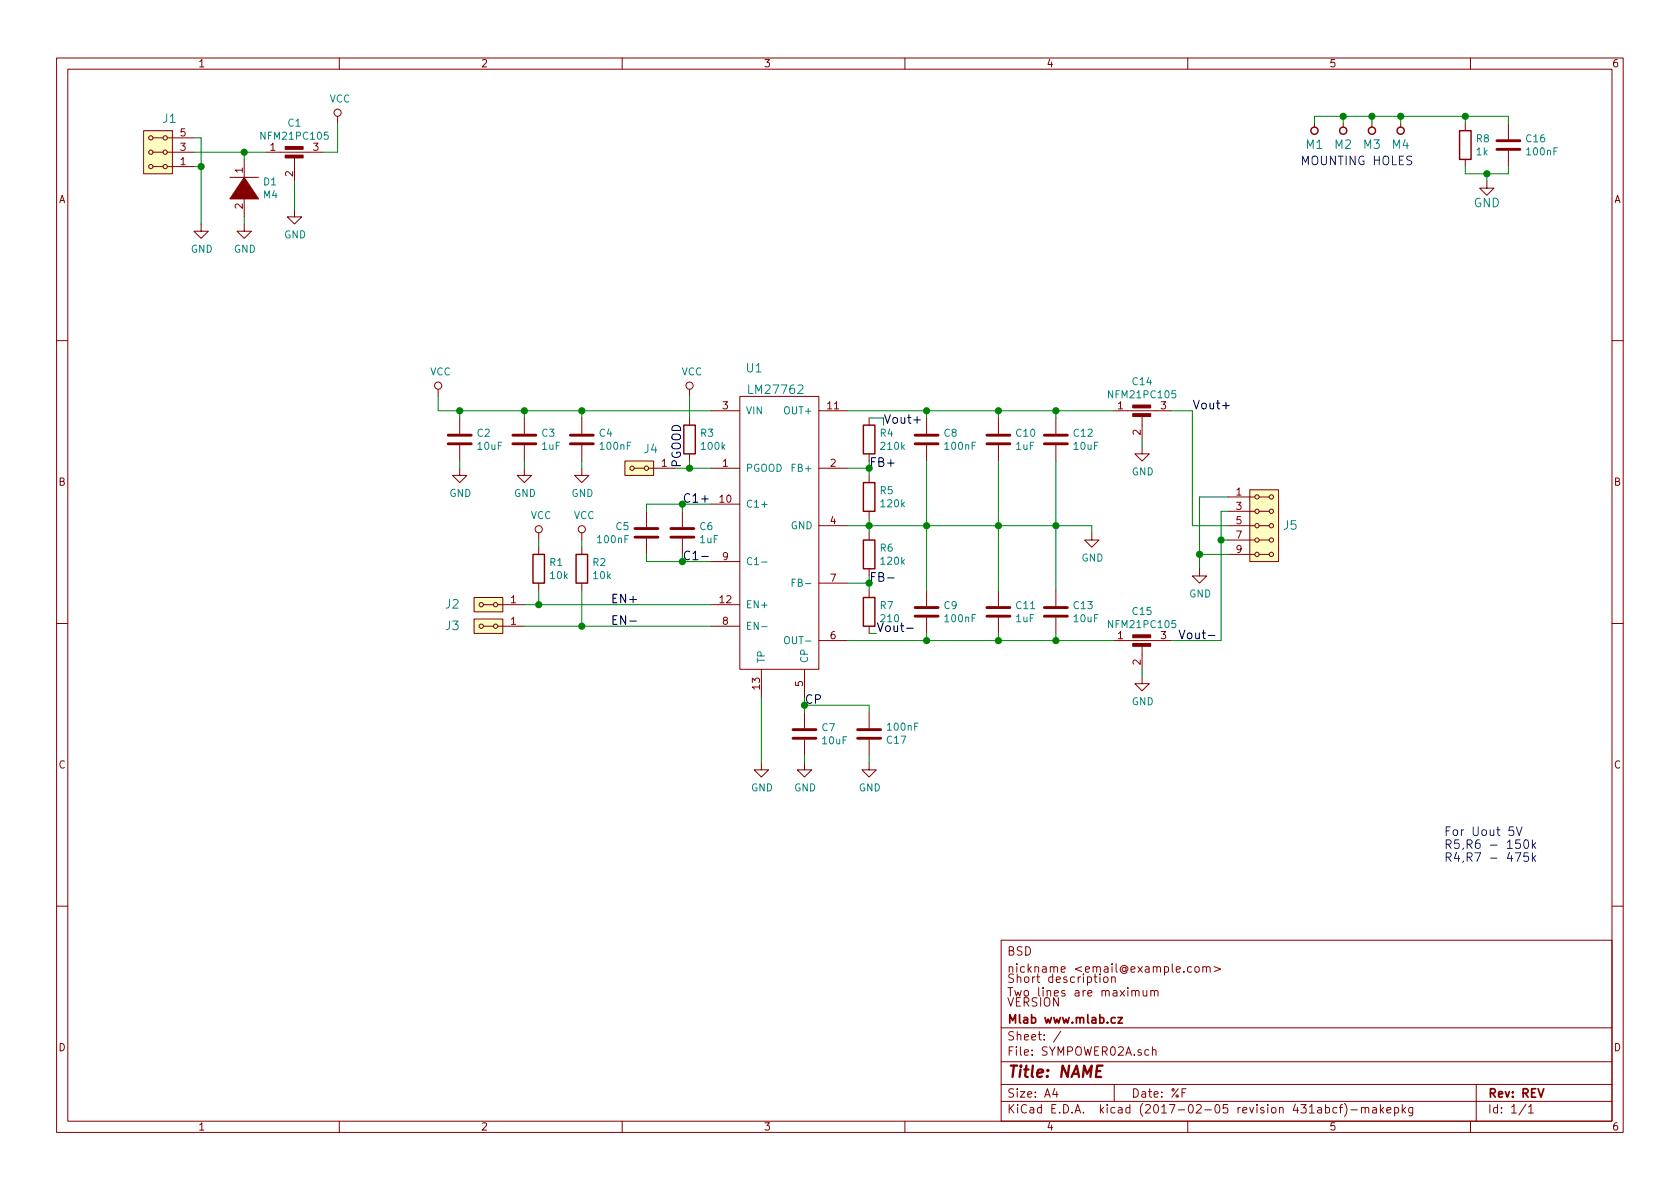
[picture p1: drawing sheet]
EESchema Schematic File Version 2
LIBS:74xgxx
LIBS:74xx
LIBS:ac-dc
LIBS:actel
LIBS:adc-dac
LIBS:Altera
LIBS:analog_devices
LIBS:analog_switches
LIBS:atmel
LIBS:audio
LIBS:brooktre
LIBS:cmos4000
LIBS:cmos_ieee
LIBS:conn
LIBS:contrib
LIBS:cypress
LIBS:dc-dc
LIBS:device
LIBS:digital-audio
LIBS:diode
LIBS:display
LIBS:dsp
LIBS:elec-unifil
LIBS:ESD_Protection
LIBS:ftdi
LIBS:gennum
LIBS:graphic
LIBS:hc11
LIBS:header
LIBS:intel
LIBS:interface
LIBS:ir
LIBS:Lattice
LIBS:linear
LIBS:logo
LIBS:maxim
LIBS:mechanical
LIBS:memory
LIBS:microchip_dspic33dsc
LIBS:microchip
LIBS:microchip_pic10mcu
LIBS:microchip_pic12mcu
LIBS:microchip_pic16mcu
LIBS:microchip_pic18mcu
LIBS:microchip_pic32mcu
LIBS:microcontrollers
LIBS:mlab_header
LIBS:mlab_mechanical
LIBS:motor_drivers
LIBS:motorola
LIBS:msp430
LIBS:nordicsemi
LIBS:nxp_armmcu
LIBS:onsemi
LIBS:opto
LIBS:Oscillators
LIBS:philips
LIBS:powerint
LIBS:power
LIBS:Power_Management
LIBS:pspice
LIBS:references
LIBS:regul
LIBS:relays
LIBS:rfcom
LIBS:sensors
LIBS:silabs
LIBS:siliconi
LIBS:stm32
LIBS:stm8
LIBS:supertex
LIBS:switches
LIBS:texas
LIBS:transf
LIBS:transistors
LIBS:ttl_ieee
LIBS:valves
LIBS:video
LIBS:Xicor
LIBS:xilinx
LIBS:Zilog
LIBS:SYMPOWER02A-cache
EELAYER 26 0
EELAYER END
$Descr A4 11693 8268
encoding utf-8
Sheet 1 1
Title "NAME"
Date "%F"
Rev "REV"
Comp "Mlab www.mlab.cz"
Comment1 "VERSION"
Comment2 "Short description \\nTwo lines are maximum"
Comment3 "nickname <email@example.com>"
Comment4 "BSD"
$EndDescr
$Comp
L HOLE M1
U 1 1
P 9150 900
F 0 "M1" V 9050 900 60  0000 C CNN
F 1 "HOLE" H 9150 800 60  0001 C CNN
F 2 "Mlab_Mechanical:MountingHole_3mm" H 9150 900 60  0001 C CNN
F 3 "" H 9150 900 60  0000 C CNN
	1    9150 900 
	0    -1   -1   0   
$EndComp
$Comp
L HOLE M2
U 1 1
P 9350 900
F 0 "M2" V 9250 900 60  0000 C CNN
F 1 "HOLE" H 9350 800 60  0001 C CNN
F 2 "Mlab_Mechanical:MountingHole_3mm" H 9350 900 60  0001 C CNN
F 3 "" H 9350 900 60  0000 C CNN
	1    9350 900 
	0    -1   -1   0   
$EndComp
$Comp
L HOLE M3
U 1 1
P 9550 900
F 0 "M3" V 9450 900 60  0000 C CNN
F 1 "HOLE" H 9550 800 60  0001 C CNN
F 2 "Mlab_Mechanical:MountingHole_3mm" H 9550 900 60  0001 C CNN
F 3 "" H 9550 900 60  0000 C CNN
	1    9550 900 
	0    -1   -1   0   
$EndComp
$Comp
L HOLE M4
U 1 1
P 9750 900
F 0 "M4" V 9650 900 60  0000 C CNN
F 1 "HOLE" H 9750 800 60  0001 C CNN
F 2 "Mlab_Mechanical:MountingHole_3mm" H 9750 900 60  0001 C CNN
F 3 "" H 9750 900 60  0000 C CNN
	1    9750 900 
	0    -1   -1   0   
$EndComp
$Comp
L GND #PWR01
U 1 1
P 10350 1250
F 0 "#PWR01" H 10350 1000 60  0001 C CNN
F 1 "GND" H 10350 1100 60  0000 C CNN
F 2 "" H 10350 1250 60  0000 C CNN
F 3 "" H 10350 1250 60  0000 C CNN
	1    10350 1250
	1    0    0    -1  
$EndComp
Text Notes 9050 1150 0    60   ~ 0
MOUNTING HOLES
$Comp
L VCC #PWR02
U 1 1
P 3050 2750
F 0 "#PWR02" H 3050 2600 50  0001 C CNN
F 1 "VCC" H 3067 2923 50  0000 C CNN
F 2 "" H 3050 2750 50  0000 C CNN
F 3 "" H 3050 2750 50  0000 C CNN
	1    3050 2750
	1    0    0    -1  
$EndComp
$Comp
L LM27762 U1
U 1 1
P 5450 3850
F 0 "U1" H 5250 5150 60  0000 C CNN
F 1 "LM27762" H 5400 5000 60  0000 C CNN
F 2 "Mlab_IO:WSON-12" H -1300 1750 60  0001 C CNN
F 3 "" H -1300 1750 60  0001 C CNN
	1    5450 3850
	1    0    0    -1  
$EndComp
$Comp
L R R4
U 1 1
P 6050 3050
F 0 "R4" H 6120 3096 50  0000 L CNN
F 1 "210k" H 6120 3005 50  0000 L CNN
F 2 "Mlab_R:SMD-0805" V 2030 -1650 50  0001 C CNN
F 3 "" H 2100 -1650 50  0001 C CNN
	1    6050 3050
	1    0    0    -1  
$EndComp
$Comp
L R R5
U 1 1
P 6050 3450
F 0 "R5" H 6120 3496 50  0000 L CNN
F 1 "120k" H 6120 3405 50  0000 L CNN
F 2 "Mlab_R:SMD-0805" V 2030 -1250 50  0001 C CNN
F 3 "" H 2100 -1250 50  0001 C CNN
	1    6050 3450
	1    0    0    -1  
$EndComp
$Comp
L R R6
U 1 1
P 6050 3850
F 0 "R6" H 6120 3896 50  0000 L CNN
F 1 "120k" H 6120 3805 50  0000 L CNN
F 2 "Mlab_R:SMD-0805" V 2030 -850 50  0001 C CNN
F 3 "" H 2100 -850 50  0001 C CNN
	1    6050 3850
	1    0    0    -1  
$EndComp
$Comp
L R R7
U 1 1
P 6050 4250
F 0 "R7" H 6120 4296 50  0000 L CNN
F 1 "210" H 6120 4205 50  0000 L CNN
F 2 "Mlab_R:SMD-0805" V 2030 -450 50  0001 C CNN
F 3 "" H 2100 -450 50  0001 C CNN
	1    6050 4250
	1    0    0    -1  
$EndComp
$Comp
L C C12
U 1 1
P 7350 3050
F 0 "C12" H 7465 3096 50  0000 L CNN
F 1 "10uF" H 7465 3005 50  0000 L CNN
F 2 "Mlab_R:SMD-0805" H 2388 -2700 50  0001 C CNN
F 3 "" H 2350 -2550 50  0001 C CNN
	1    7350 3050
	1    0    0    -1  
$EndComp
$Comp
L C C13
U 1 1
P 7350 4250
F 0 "C13" H 7465 4296 50  0000 L CNN
F 1 "10uF" H 7465 4205 50  0000 L CNN
F 2 "Mlab_R:SMD-0805" H 2388 -1500 50  0001 C CNN
F 3 "" H 2350 -1350 50  0001 C CNN
	1    7350 4250
	1    0    0    -1  
$EndComp
$Comp
L C C6
U 1 1
P 4750 3700
F 0 "C6" H 4865 3746 50  0000 L CNN
F 1 "1uF" H 4865 3655 50  0000 L CNN
F 2 "Mlab_R:SMD-0805" H -212 -2050 50  0001 C CNN
F 3 "" H -250 -1900 50  0001 C CNN
	1    4750 3700
	1    0    0    -1  
$EndComp
$Comp
L C C4
U 1 1
P 4050 3050
F 0 "C4" H 4165 3096 50  0000 L CNN
F 1 "100nF" H 4165 3005 50  0000 L CNN
F 2 "Mlab_R:SMD-0805" H -912 -2700 50  0001 C CNN
F 3 "" H -950 -2550 50  0001 C CNN
	1    4050 3050
	1    0    0    -1  
$EndComp
$Comp
L EMI_Filter_C C1
U 1 1
P 2050 1150
F 0 "C1" H 2050 1455 50  0000 C CNN
F 1 "NFM21PC105" H 2050 1364 50  0000 C CNN
F 2 "Mlab_L:FIR1" V -5900 -1850 50  0001 C CNN
F 3 "" V -5900 -1850 50  0001 C CNN
	1    2050 1150
	1    0    0    -1  
$EndComp
$Comp
L R R3
U 1 1
P 4800 3050
F 0 "R3" H 4870 3096 50  0000 L CNN
F 1 "100k" H 4870 3005 50  0000 L CNN
F 2 "Mlab_R:SMD-0805" V 780 -1650 50  0001 C CNN
F 3 "" H 850 -1650 50  0001 C CNN
	1    4800 3050
	1    0    0    -1  
$EndComp
$Comp
L C C3
U 1 1
P 3650 3050
F 0 "C3" H 3765 3096 50  0000 L CNN
F 1 "1uF" H 3765 3005 50  0000 L CNN
F 2 "Mlab_R:SMD-0805" H -1312 -2700 50  0001 C CNN
F 3 "" H -1350 -2550 50  0001 C CNN
	1    3650 3050
	1    0    0    -1  
$EndComp
$Comp
L C C2
U 1 1
P 3200 3050
F 0 "C2" H 3315 3096 50  0000 L CNN
F 1 "10uF" H 3315 3005 50  0000 L CNN
F 2 "Mlab_R:SMD-0805" H -1762 -2700 50  0001 C CNN
F 3 "" H -1800 -2550 50  0001 C CNN
	1    3200 3050
	1    0    0    -1  
$EndComp
$Comp
L GND #PWR03
U 1 1
P 2050 1450
F 0 "#PWR03" H 2100 1500 50  0001 C CNN
F 1 "GND" H 2055 1277 50  0000 C CNN
F 2 "" H -5950 -1650 50  0001 C CNN
F 3 "" H -5950 -1650 50  0001 C CNN
	1    2050 1450
	1    0    0    -1  
$EndComp
$Comp
L GND #PWR04
U 1 1
P 3200 3250
F 0 "#PWR04" H 3250 3300 50  0001 C CNN
F 1 "GND" H 3205 3077 50  0000 C CNN
F 2 "" H -4800 150 50  0001 C CNN
F 3 "" H -4800 150 50  0001 C CNN
	1    3200 3250
	1    0    0    -1  
$EndComp
$Comp
L GND #PWR05
U 1 1
P 3650 3250
F 0 "#PWR05" H 3700 3300 50  0001 C CNN
F 1 "GND" H 3655 3077 50  0000 C CNN
F 2 "" H -4350 150 50  0001 C CNN
F 3 "" H -4350 150 50  0001 C CNN
	1    3650 3250
	1    0    0    -1  
$EndComp
$Comp
L GND #PWR06
U 1 1
P 4050 3250
F 0 "#PWR06" H 4100 3300 50  0001 C CNN
F 1 "GND" H 4055 3077 50  0000 C CNN
F 2 "" H -3950 150 50  0001 C CNN
F 3 "" H -3950 150 50  0001 C CNN
	1    4050 3250
	1    0    0    -1  
$EndComp
$Comp
L HEADER_2x01_PARALLEL J4
U 1 1
P 4450 3250
F 0 "J4" H 4369 3119 60  0000 C CNN
F 1 "HEADER_2x01_PARALLEL" H 4369 3119 60  0001 C CNN
F 2 "Mlab_Pin_Headers:Straight_2x01" H -450 -200 60  0001 C CNN
F 3 "" H -450 -200 60  0000 C CNN
	1    4450 3250
	-1   0    0    1   
$EndComp
Text Label 4750 3250 1    60   ~ 0
PGOOD
$Comp
L R R1
U 1 1
P 3750 3950
F 0 "R1" H 3820 3996 50  0000 L CNN
F 1 "10k" H 3820 3905 50  0000 L CNN
F 2 "Mlab_R:SMD-0805" V -270 -750 50  0001 C CNN
F 3 "" H -200 -750 50  0001 C CNN
	1    3750 3950
	1    0    0    -1  
$EndComp
$Comp
L R R2
U 1 1
P 4050 3950
F 0 "R2" H 4120 3996 50  0000 L CNN
F 1 "10k" H 4120 3905 50  0000 L CNN
F 2 "Mlab_R:SMD-0805" V 30  -750 50  0001 C CNN
F 3 "" H 100 -750 50  0001 C CNN
	1    4050 3950
	1    0    0    -1  
$EndComp
$Comp
L VCC #PWR07
U 1 1
P 3750 3750
F 0 "#PWR07" H 3750 3600 50  0001 C CNN
F 1 "VCC" H 3767 3923 50  0000 C CNN
F 2 "" H 3750 3750 50  0000 C CNN
F 3 "" H 3750 3750 50  0000 C CNN
	1    3750 3750
	1    0    0    -1  
$EndComp
$Comp
L VCC #PWR08
U 1 1
P 4050 3750
F 0 "#PWR08" H 4050 3600 50  0001 C CNN
F 1 "VCC" H 4067 3923 50  0000 C CNN
F 2 "" H 4050 3750 50  0000 C CNN
F 3 "" H 4050 3750 50  0000 C CNN
	1    4050 3750
	1    0    0    -1  
$EndComp
$Comp
L HEADER_2x01_PARALLEL J2
U 1 1
P 3400 4200
F 0 "J2" H 3650 4200 60  0000 C CNN
F 1 "HEADER_2x01_PARALLEL" H 3319 4069 60  0001 C CNN
F 2 "Mlab_Pin_Headers:Straight_2x01" H -600 -50 60  0001 C CNN
F 3 "" H -600 -50 60  0000 C CNN
	1    3400 4200
	-1   0    0    1   
$EndComp
$Comp
L HEADER_2x01_PARALLEL J3
U 1 1
P 3400 4350
F 0 "J3" H 3650 4350 60  0000 C CNN
F 1 "HEADER_2x01_PARALLEL" H 3319 4219 60  0001 C CNN
F 2 "Mlab_Pin_Headers:Straight_2x01" H -600 100 60  0001 C CNN
F 3 "" H -600 100 60  0000 C CNN
	1    3400 4350
	-1   0    0    1   
$EndComp
Text Label 4250 4200 0    60   ~ 0
EN+
Text Label 4250 4350 0    60   ~ 0
EN-
$Comp
L C C10
U 1 1
P 6950 3050
F 0 "C10" H 7065 3096 50  0000 L CNN
F 1 "1uF" H 7065 3005 50  0000 L CNN
F 2 "Mlab_R:SMD-0805" H 1988 -2700 50  0001 C CNN
F 3 "" H 1950 -2550 50  0001 C CNN
	1    6950 3050
	1    0    0    -1  
$EndComp
$Comp
L C C8
U 1 1
P 6450 3050
F 0 "C8" H 6565 3096 50  0000 L CNN
F 1 "100nF" H 6565 3005 50  0000 L CNN
F 2 "Mlab_R:SMD-0805" H 1488 -2700 50  0001 C CNN
F 3 "" H 1450 -2550 50  0001 C CNN
	1    6450 3050
	1    0    0    -1  
$EndComp
$Comp
L C C9
U 1 1
P 6450 4250
F 0 "C9" H 6565 4296 50  0000 L CNN
F 1 "100nF" H 6565 4205 50  0000 L CNN
F 2 "Mlab_R:SMD-0805" H 1488 -1500 50  0001 C CNN
F 3 "" H 1450 -1350 50  0001 C CNN
	1    6450 4250
	1    0    0    -1  
$EndComp
$Comp
L C C11
U 1 1
P 6950 4250
F 0 "C11" H 7065 4296 50  0000 L CNN
F 1 "1uF" H 7065 4205 50  0000 L CNN
F 2 "Mlab_R:SMD-0805" H 1988 -1500 50  0001 C CNN
F 3 "" H 1950 -1350 50  0001 C CNN
	1    6950 4250
	1    0    0    -1  
$EndComp
$Comp
L C C7
U 1 1
P 5600 5100
F 0 "C7" H 5715 5146 50  0000 L CNN
F 1 "10uF" H 5715 5055 50  0000 L CNN
F 2 "Mlab_R:SMD-0805" H 638 -650 50  0001 C CNN
F 3 "" H 600 -500 50  0001 C CNN
	1    5600 5100
	1    0    0    -1  
$EndComp
$Comp
L GND #PWR09
U 1 1
P 5300 5300
F 0 "#PWR09" H 5350 5350 50  0001 C CNN
F 1 "GND" H 5305 5127 50  0000 C CNN
F 2 "" H -2700 2200 50  0001 C CNN
F 3 "" H -2700 2200 50  0001 C CNN
	1    5300 5300
	1    0    0    -1  
$EndComp
$Comp
L GND #PWR010
U 1 1
P 5600 5300
F 0 "#PWR010" H 5650 5350 50  0001 C CNN
F 1 "GND" H 5605 5127 50  0000 C CNN
F 2 "" H -2400 2200 50  0001 C CNN
F 3 "" H -2400 2200 50  0001 C CNN
	1    5600 5300
	1    0    0    -1  
$EndComp
$Comp
L EMI_Filter_C C15
U 1 1
P 7950 4550
F 0 "C15" H 7950 4855 50  0000 C CNN
F 1 "NFM21PC105" H 7950 4764 50  0000 C CNN
F 2 "Mlab_L:FIR1" V 0   1550 50  0001 C CNN
F 3 "" V 0   1550 50  0001 C CNN
	1    7950 4550
	1    0    0    -1  
$EndComp
$Comp
L EMI_Filter_C C14
U 1 1
P 7950 2950
F 0 "C14" H 7950 3255 50  0000 C CNN
F 1 "NFM21PC105" H 7950 3164 50  0000 C CNN
F 2 "Mlab_L:FIR1" V 0   -50 50  0001 C CNN
F 3 "" V 0   -50 50  0001 C CNN
	1    7950 2950
	1    0    0    -1  
$EndComp
Connection ~ 9750 800 
Wire Wire Line
	9750 850  9750 800 
Connection ~ 9550 800 
Wire Wire Line
	9550 850  9550 800 
Connection ~ 9350 800 
Wire Wire Line
	9350 850  9350 800 
Wire Wire Line
	9150 800  9150 850 
Wire Wire Line
	9150 800  10500 800 
Wire Wire Line
	3050 2850 4950 2850
Wire Wire Line
	3200 2900 3200 2850
Connection ~ 3200 2850
Wire Wire Line
	3650 2900 3650 2850
Connection ~ 3650 2850
Wire Wire Line
	4050 2900 4050 2850
Connection ~ 4050 2850
Wire Wire Line
	1350 1050 1850 1050
Wire Wire Line
	3050 2850 3050 2750
Wire Wire Line
	2050 1250 2050 1450
Wire Wire Line
	3200 3200 3200 3250
Wire Wire Line
	3650 3200 3650 3250
Wire Wire Line
	4050 3200 4050 3250
Wire Wire Line
	4950 3250 4700 3250
Wire Wire Line
	4800 3200 4800 3250
Connection ~ 4800 3250
Wire Wire Line
	4500 3500 4950 3500
Wire Wire Line
	4750 3500 4750 3550
Wire Wire Line
	4750 3850 4750 3900
Wire Wire Line
	4500 3900 4950 3900
Wire Wire Line
	3650 4200 4950 4200
Wire Wire Line
	3750 3800 3750 3750
Wire Wire Line
	4050 3800 4050 3750
Wire Wire Line
	3650 4350 4950 4350
Wire Wire Line
	3750 4100 3750 4200
Connection ~ 3750 4200
Wire Wire Line
	4050 4100 4050 4350
Connection ~ 4050 4350
Wire Wire Line
	5600 5300 5600 5250
Wire Wire Line
	5300 5300 5300 4850
Wire Wire Line
	5600 4950 5600 4850
Wire Wire Line
	5900 2850 7750 2850
Wire Wire Line
	6450 2900 6450 2850
Connection ~ 6450 2850
Wire Wire Line
	6950 2900 6950 2850
Connection ~ 6950 2850
Wire Wire Line
	7350 2900 7350 2850
Connection ~ 7350 2850
Wire Wire Line
	5900 4450 7750 4450
Wire Wire Line
	6950 4400 6950 4450
Connection ~ 6950 4450
Wire Wire Line
	6450 4400 6450 4450
Connection ~ 6450 4450
Wire Wire Line
	7350 4400 7350 4450
Connection ~ 7350 4450
Wire Wire Line
	5900 3650 7600 3650
Wire Wire Line
	7350 3200 7350 4100
Wire Wire Line
	6950 3200 6950 4100
Connection ~ 6950 3650
Wire Wire Line
	6450 3200 6450 4100
Connection ~ 6450 3650
Wire Wire Line
	5900 4050 6050 4050
Wire Wire Line
	6050 4000 6050 4100
Connection ~ 6050 4050
Wire Wire Line
	6050 3600 6050 3700
Connection ~ 6050 3650
Wire Wire Line
	6050 3200 6050 3300
Wire Wire Line
	5900 3250 6050 3250
Connection ~ 6050 3250
Connection ~ 7350 3650
$Comp
L GND #PWR011
U 1 1
P 7600 3700
F 0 "#PWR011" H 7650 3750 50  0001 C CNN
F 1 "GND" H 7605 3527 50  0000 C CNN
F 2 "" H -400 600 50  0001 C CNN
F 3 "" H -400 600 50  0001 C CNN
	1    7600 3700
	1    0    0    -1  
$EndComp
Wire Wire Line
	7600 3650 7600 3700
$Comp
L GND #PWR012
U 1 1
P 7950 4700
F 0 "#PWR012" H 8000 4750 50  0001 C CNN
F 1 "GND" H 7955 4527 50  0000 C CNN
F 2 "" H -50 1600 50  0001 C CNN
F 3 "" H -50 1600 50  0001 C CNN
	1    7950 4700
	1    0    0    -1  
$EndComp
$Comp
L GND #PWR013
U 1 1
P 7950 3100
F 0 "#PWR013" H 8000 3150 50  0001 C CNN
F 1 "GND" H 7955 2927 50  0000 C CNN
F 2 "" H -50 0   50  0001 C CNN
F 3 "" H -50 0   50  0001 C CNN
	1    7950 3100
	1    0    0    -1  
$EndComp
Wire Wire Line
	7950 3100 7950 3050
Wire Wire Line
	7950 4700 7950 4650
$Comp
L R R8
U 1 1
P 10200 1000
F 0 "R8" H 10270 1046 50  0000 L CNN
F 1 "1k" H 10270 955 50  0000 L CNN
F 2 "Mlab_R:SMD-0805" V 6180 -3700 50  0001 C CNN
F 3 "" H 6250 -3700 50  0001 C CNN
	1    10200 1000
	1    0    0    -1  
$EndComp
$Comp
L C C16
U 1 1
P 10500 1000
F 0 "C16" H 10615 1046 50  0000 L CNN
F 1 "100nF" H 10615 955 50  0000 L CNN
F 2 "Mlab_R:SMD-0805" H 5538 -4750 50  0001 C CNN
F 3 "" H 5500 -4600 50  0001 C CNN
	1    10500 1000
	1    0    0    -1  
$EndComp
Wire Wire Line
	10500 800  10500 850 
Wire Wire Line
	10200 850  10200 800 
Connection ~ 10200 800 
Wire Wire Line
	10200 1150 10200 1200
Wire Wire Line
	10200 1200 10500 1200
Wire Wire Line
	10500 1200 10500 1150
Wire Wire Line
	10350 1250 10350 1200
Connection ~ 10350 1200
$Comp
L HEADER_2x03_PARALLEL J1
U 1 1
P 1100 1050
F 0 "J1" H 1019 819 60  0000 C CNN
F 1 "HEADER_2x03_PARALLEL" H 1019 819 60  0001 C CNN
F 2 "Mlab_Pin_Headers:Straight_2x03" H -2400 -550 60  0001 C CNN
F 3 "" H -2400 -550 60  0000 C CNN
	1    1100 1050
	-1   0    0    1   
$EndComp
$Comp
L VCC #PWR014
U 1 1
P 2350 850
F 0 "#PWR014" H 2350 700 50  0001 C CNN
F 1 "VCC" H 2367 1023 50  0000 C CNN
F 2 "" H 2350 850 50  0000 C CNN
F 3 "" H 2350 850 50  0000 C CNN
	1    2350 850 
	1    0    0    -1  
$EndComp
$Comp
L DIODE D1
U 1 1
P 1700 1300
F 0 "D1" V 1654 1428 50  0000 L CNN
F 1 "M4" V 1745 1428 50  0000 L CNN
F 2 "Mlab_D:SMA_Standard" H -300 350 50  0001 C CNN
F 3 "" H -300 350 50  0001 C CNN
	1    1700 1300
	0    1    1    0   
$EndComp
Wire Wire Line
	1350 950  1400 950 
Wire Wire Line
	1400 950  1400 1550
Wire Wire Line
	1350 1150 1400 1150
Connection ~ 1400 1150
$Comp
L GND #PWR015
U 1 1
P 1400 1550
F 0 "#PWR015" H 1450 1600 50  0001 C CNN
F 1 "GND" H 1405 1377 50  0000 C CNN
F 2 "" H -6600 -1550 50  0001 C CNN
F 3 "" H -6600 -1550 50  0001 C CNN
	1    1400 1550
	1    0    0    -1  
$EndComp
Connection ~ 1700 1050
$Comp
L GND #PWR016
U 1 1
P 1700 1550
F 0 "#PWR016" H 1750 1600 50  0001 C CNN
F 1 "GND" H 1705 1377 50  0000 C CNN
F 2 "" H -6300 -1550 50  0001 C CNN
F 3 "" H -6300 -1550 50  0001 C CNN
	1    1700 1550
	1    0    0    -1  
$EndComp
Wire Wire Line
	1700 1550 1700 1500
$Comp
L HEADER_2x05_PARALLEL J5
U 1 1
P 8800 3650
F 0 "J5" H 8928 3655 60  0000 L CNN
F 1 "HEADER_2x05_PARALLEL" H 8928 3602 60  0001 L CNN
F 2 "Mlab_Pin_Headers:Straight_2x05" H -250 350 60  0001 C CNN
F 3 "" H -250 350 60  0000 C CNN
	1    8800 3650
	1    0    0    -1  
$EndComp
Wire Wire Line
	8150 2850 8300 2850
Wire Wire Line
	8300 2850 8300 3650
Wire Wire Line
	8300 3650 8550 3650
Wire Wire Line
	8150 4450 8500 4450
Wire Wire Line
	8550 3550 8500 3550
Wire Wire Line
	8500 3550 8500 4450
Wire Wire Line
	8550 3750 8500 3750
Connection ~ 8500 3750
Wire Wire Line
	8550 3450 8350 3450
Wire Wire Line
	8350 3450 8350 3950
Wire Wire Line
	8350 3850 8550 3850
$Comp
L GND #PWR017
U 1 1
P 8350 3950
F 0 "#PWR017" H 8400 4000 50  0001 C CNN
F 1 "GND" H 8355 3777 50  0000 C CNN
F 2 "" H 350 850 50  0001 C CNN
F 3 "" H 350 850 50  0001 C CNN
	1    8350 3950
	1    0    0    -1  
$EndComp
Connection ~ 8350 3850
Text Label 8300 2850 0    60   ~ 0
Vout+
Text Label 8200 4450 0    60   ~ 0
Vout-
$Comp
L C C5
U 1 1
P 4500 3700
F 0 "C5" H 4615 3746 50  0000 L CNN
F 1 "100nF" H 4615 3655 50  0000 L CNN
F 2 "Mlab_R:SMD-0805" H -462 -2050 50  0001 C CNN
F 3 "" H -500 -1900 50  0001 C CNN
	1    4500 3700
	-1   0    0    -1  
$EndComp
Wire Wire Line
	4500 3900 4500 3850
Connection ~ 4750 3900
Wire Wire Line
	4500 3550 4500 3500
Connection ~ 4750 3500
Text Label 4750 3500 0    60   ~ 0
C1+
Text Label 4750 3900 0    60   ~ 0
C1-
Text Label 5600 4900 0    60   ~ 0
CP
Text Label 6050 3250 0    60   ~ 0
FB+
Text Label 6050 4050 0    60   ~ 0
FB-
$Comp
L VCC #PWR018
U 1 1
P 4800 2750
F 0 "#PWR018" H 4800 2600 50  0001 C CNN
F 1 "VCC" H 4817 2923 50  0000 C CNN
F 2 "" H 4800 2750 50  0000 C CNN
F 3 "" H 4800 2750 50  0000 C CNN
	1    4800 2750
	1    0    0    -1  
$EndComp
Wire Wire Line
	4800 2900 4800 2750
$Comp
L C C17
U 1 1
P 6050 5100
F 0 "C17" H 6165 5146 50  0000 L CNN
F 1 "100nF" H 6165 5055 50  0000 L CNN
F 2 "Mlab_R:SMD-0805" H 1088 -650 50  0001 C CNN
F 3 "" H 1050 -500 50  0001 C CNN
	1    6050 5100
	1    0    0    1   
$EndComp
Wire Wire Line
	5600 4900 6050 4900
Wire Wire Line
	6050 4900 6050 4950
Connection ~ 5600 4900
$Comp
L GND #PWR019
U 1 1
P 6050 5300
F 0 "#PWR019" H 6100 5350 50  0001 C CNN
F 1 "GND" H 6055 5127 50  0000 C CNN
F 2 "" H -1950 2200 50  0001 C CNN
F 3 "" H -1950 2200 50  0001 C CNN
	1    6050 5300
	1    0    0    -1  
$EndComp
Wire Wire Line
	6050 5300 6050 5250
Text Notes 10050 6000 0    60   ~ 0
For Uout 5V\nR5,R6 - 150k\nR4,R7 - 475k\n
Text Label 6150 2950 0    60   ~ 0
Vout+
Text Label 6100 4400 0    60   ~ 0
Vout-
Wire Wire Line
	6050 4400 6100 4400
Wire Wire Line
	6050 2900 6150 2900
Wire Wire Line
	6150 2900 6150 2950
Wire Wire Line
	2350 850  2350 1050
Wire Wire Line
	2350 1050 2250 1050
Wire Wire Line
	1700 1100 1700 1050
$EndSCHEMATC
